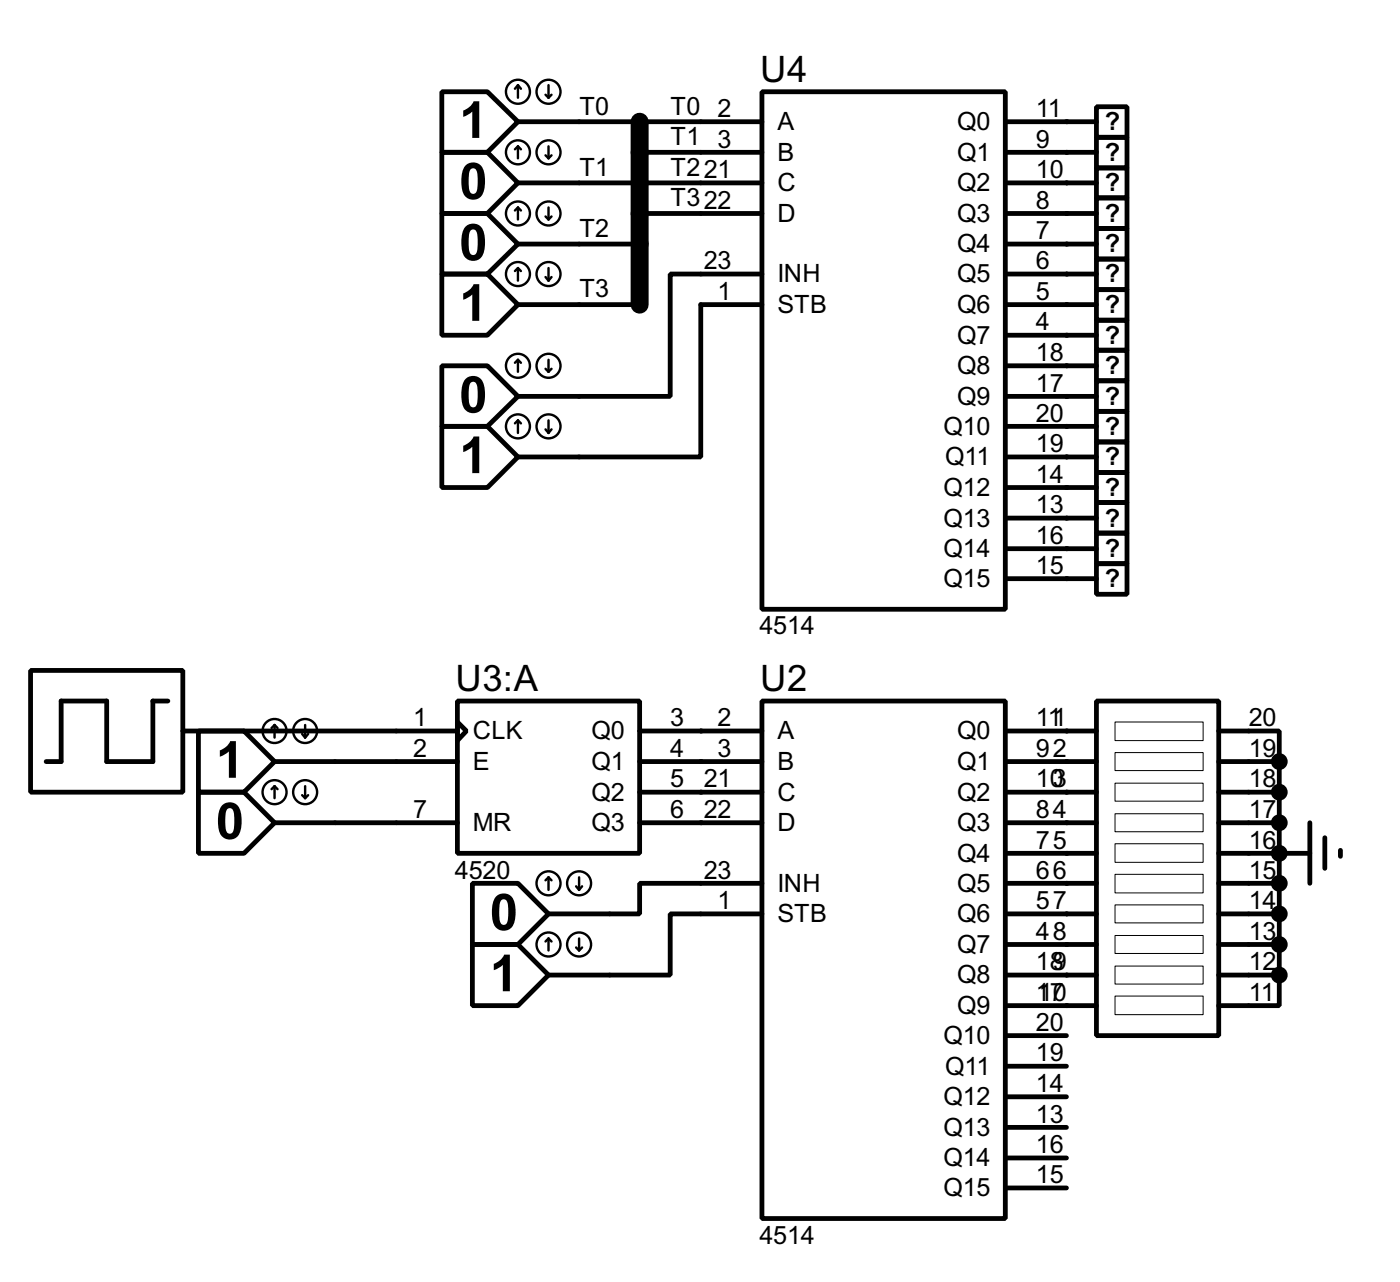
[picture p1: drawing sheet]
<svg xmlns="http://www.w3.org/2000/svg" width="117mm" height="107mm" viewBox="0 0 117 107" stroke-linecap="round" stroke-linejoin="round" font-family="sans-serif">
<path d="M53.4 10.2v15.2" fill="none" stroke="#000" stroke-width="1.5"/>
<g fill="none" stroke="#000" stroke-width=".4">
<path d="M36.9 7.7h3.8l2.5 2.5-2.5 2.5h-3.8zM36.9 12.7h3.8l2.5 2.6-2.5 2.5h-3.8zM36.9 17.8h3.8l2.5 2.6-2.5 2.5h-3.8zM43.2 10.2h20.4M43.2 15.3h20.4M53.4 12.7h10.2M53.4 17.8h10.2M63.6 7.7h20.3v43.1h-20.3zM83.9 10.2h7.6M83.9 15.3h7.6M83.9 12.7h7.6M83.9 17.8h7.6"/>
<path d="M91.5 8.9h2.5v2.6h-2.5zM91.5 11.5h2.5v2.5h-2.5zM91.5 14h2.5v2.5h-2.5zM91.5 16.5h2.5v2.6h-2.5zM91.5 19.1h2.5v2.5h-2.5zM36.9 22.9h3.8l2.5 2.5-2.5 2.6h-3.8zM36.9 30.5h3.8l2.5 2.6-2.5 2.5h-3.8zM36.9 35.6h3.8l2.5 2.5-2.5 2.6h-3.8zM43.2 25.4h10.2M43.2 20.4h10.2M63.6 22.9h-7.7v10.2h-12.7M63.6 25.4h-5.1v12.7h-15.3"/>
<path d="M83.9 25.4h7.6M83.9 20.4h7.6M83.9 22.9h7.6M83.9 28h7.6M83.9 30.5h7.6M83.9 33.1h7.6M83.9 35.6h7.6M83.9 38.1h7.6M91.5 21.6h2.5v2.6h-2.5zM91.5 24.2h2.5v2.5h-2.5zM91.5 26.7h2.5v2.5h-2.5zM91.5 29.2h2.5v2.6h-2.5z"/>
<path d="M91.5 31.8h2.5v2.5h-2.5zM91.5 34.3h2.5v2.6h-2.5zM91.5 36.9h2.5v2.5h-2.5zM91.5 39.4h2.5v2.5h-2.5zM2.6 55.9h12.7v10.2h-12.7zM14 58.5h-1.2v5h-3.9v-5h-3.8v5h-1.2M38.2 58.5h15.2v12.7h-15.2zM63.6 58.5h20.3v43.1h-20.3zM83.9 40.7h7.6M83.9 43.2h7.6M83.9 45.8h7.6M83.9 48.3h7.6"/>
<path d="M91.5 41.9h2.5v2.6h-2.5zM91.5 44.5h2.5v2.5h-2.5zM91.5 47h2.5v2.6h-2.5zM91.5 58.5h10.2v27.9h-10.2zM15.3 61h22.9M16.6 61h3.8l2.5 2.5-2.5 2.6h-3.8zM16.6 66.1h3.8l2.5 2.5-2.5 2.6h-3.8zM22.9 63.5h15.3M22.9 68.6h15.3M38.2 60.2l.7 .8-.7 .8zM39.4 73.7h3.8l2.6 2.5-2.6 2.6h-3.8zM39.4 78.8h3.8l2.6 2.5-2.6 2.6h-3.8z"/>
<path d="M53.4 61h10.2M53.4 63.5h10.2M53.4 68.6h10.2M53.4 66.1h10.2M63.6 73.7h-10.2v2.5h-7.6M63.6 76.2h-7.7v5.1h-10.1M83.9 61h7.6M83.9 63.5h7.6M83.9 68.6h7.6M83.9 78.8h7.6M83.9 76.2h7.6M83.9 73.7h7.6"/>
<path d="M83.9 66.1h7.6M83.9 71.2h7.6M101.7 61h5v2.5M101.7 63.5h5M101.7 68.6h5M101.7 78.8h5M101.7 76.2h5M101.7 73.7h5M101.7 66.1h5M101.7 71.2h7.6M106.7 63.5v17.8M109.3 68.6v5.1"/>
<path d="M110.5 69.9v2.5M111.8 70.9v.5M83.9 81.3h7.6M83.9 83.9h7.6M83.9 86.4h5.1M83.9 88.9h5.1M83.9 91.5h5.1M83.9 94h5.1M83.9 96.6h5.1M83.9 99.1h5.1M101.7 81.3h5M106.7 81.3v2.6h-5"/>
</g>
<g fill="#000">
<circle cx="89" cy="10.2" r=".2"/>
<circle cx="89" cy="12.7" r=".2"/>
<circle cx="89" cy="15.3" r=".2"/>
<circle cx="89" cy="17.8" r=".2"/>
<circle cx="89" cy="28" r=".2"/>
<circle cx="89" cy="35.6" r=".2"/>
<circle cx="89" cy="38.1" r=".2"/>
<circle cx="89" cy="22.9" r=".2"/>
<circle cx="89" cy="30.5" r=".2"/>
<circle cx="89" cy="33.1" r=".2"/>
<circle cx="89" cy="25.4" r=".2"/>
<circle cx="89" cy="20.4" r=".2"/>
<circle cx="89" cy="48.3" r=".2"/>
<circle cx="89" cy="45.8" r=".2"/>
<circle cx="89" cy="40.7" r=".2"/>
<circle cx="89" cy="43.2" r=".2"/>
<circle cx="58.5" cy="68.6" r=".2"/>
<circle cx="58.5" cy="61" r=".2"/>
<circle cx="58.5" cy="63.5" r=".2"/>
<circle cx="58.5" cy="66.1" r=".2"/>
<circle cx="89" cy="78.8" r=".2"/>
<circle cx="89" cy="61" r=".2"/>
<circle cx="89" cy="66.1" r=".2"/>
<circle cx="89" cy="73.7" r=".2"/>
<circle cx="89" cy="76.2" r=".2"/>
<circle cx="89" cy="63.5" r=".2"/>
<circle cx="89" cy="68.6" r=".2"/>
<circle cx="89" cy="71.2" r=".2"/>
<circle cx="106.7" cy="71.2" r=".2"/>
<circle cx="89" cy="81.3" r=".2"/>
<circle cx="89" cy="83.9" r=".2"/>
</g>
<g fill="none" stroke="#000" stroke-width=".2">
<path d="M43.2 7.1l-.2 .3M43.2 7.1l.3 .3M43.2 7.1v1.1M43.2 12.2v1M43.2 17.3v1M43.2 12.2l-.2 .3M43.2 12.2l.3 .3M43.2 17.3l-.2 .3M43.2 17.3l.3 .3M45.5 7.9l.3 .3M45.5 13l.3 .2M45.5 18.1l.3 .2"/>
<path d="M45.8 7.1v1.1M45.8 12.2v1M45.8 17.3v1M46 7.9l-.2 .3M46 13l-.2 .2M46 18.1l-.2 .2M43.2 22.4v1M43.2 30v1M43.2 35.1v1M43.2 22.4l-.2 .2M43.2 22.4l.3 .2M43.2 30l-.2 .3"/>
<path d="M43.2 30l.3 .3M43.2 35.1l-.2 .2M43.2 35.1l.3 .2M45.5 23.1l.3 .3M45.5 30.8l.3 .2M45.5 35.8l.3 .3M45.8 22.4v1M45.8 30v1M45.8 35.1v1M46 23.1l-.2 .3M46 30.8l-.2 .2M46 35.8l-.2 .3"/>
<path d="M22.9 60.5l-.2 .2M22.9 60.5l.3 .2M22.9 60.5v1M22.9 65.6v1M22.9 65.6l-.2 .2M22.9 65.6l.3 .2M25.2 61.2l.3 .3M25.2 66.3l.3 .3M25.5 60.5v1M25.5 65.6v1M25.7 61.2l-.2 .3M25.7 66.3l-.2 .3"/>
<path d="M45.8 73.2v1M45.8 78.3v1M45.8 73.2l-.3 .2M45.8 73.2l.2 .2M45.8 78.3l-.3 .2M45.8 78.3l.2 .2M48.1 73.9l.2 .3M48.1 79l.2 .3M48.3 73.2v1M48.3 78.3v1M48.6 73.9l-.3 .3M48.6 79l-.3 .3"/>
<circle cx="43.2" cy="7.7" r="1"/>
<circle cx="43.2" cy="12.7" r="1"/>
<circle cx="43.2" cy="17.8" r="1"/>
<circle cx="45.7" cy="7.7" r="1"/>
<circle cx="45.7" cy="12.7" r="1"/>
<circle cx="45.7" cy="17.8" r="1"/>
<circle cx="43.2" cy="30.5" r="1"/>
<circle cx="43.2" cy="35.6" r="1"/>
<circle cx="43.2" cy="22.9" r="1"/>
<circle cx="45.7" cy="30.5" r="1"/>
<circle cx="45.7" cy="35.6" r="1"/>
<circle cx="45.7" cy="22.9" r="1"/>
<circle cx="22.9" cy="61" r="1"/>
<circle cx="22.9" cy="66.1" r="1"/>
<circle cx="25.4" cy="61" r="1"/>
<circle cx="25.4" cy="66.1" r="1"/>
<circle cx="45.7" cy="73.7" r="1"/>
<circle cx="45.7" cy="78.8" r="1"/>
<circle cx="48.3" cy="78.8" r="1"/>
<circle cx="48.3" cy="73.7" r="1"/>
</g>
<path d="M93 60.2h7.4v1.6h-7.4zM93 62.8h7.4v1.5h-7.4zM93 65.3h7.4v1.5h-7.4zM93 67.9h7.4v1.5h-7.4zM93 70.4h7.4v1.5h-7.4zM93 72.9h7.4v1.6h-7.4zM93 75.5h7.4v1.5h-7.4zM93 78h7.4v1.5h-7.4zM93 80.6h7.4v1.5h-7.4zM93 83.1h7.4v1.5h-7.4z" fill="none" stroke="#000" stroke-width=".08"/>
<g fill="#000" stroke="#000" stroke-width=".4">
<circle cx="106.7" cy="73.7" r=".5"/>
<circle cx="106.7" cy="78.8" r=".5"/>
<circle cx="106.7" cy="68.6" r=".5"/>
<circle cx="106.7" cy="66.1" r=".5"/>
<circle cx="106.7" cy="76.2" r=".5"/>
<circle cx="106.7" cy="71.2" r=".5"/>
<circle cx="106.7" cy="63.5" r=".5"/>
<circle cx="106.7" cy="81.3" r=".5"/>
</g>
<g font-size="4.8">
<text x="38.3" y="11.5">1</text>
<text x="38.3" y="16.6">0</text>
<text x="38.3" y="21.7">0</text>
<text x="38.3" y="26.8">1</text>
<text x="38.3" y="34.4">0</text>
<text x="38.3" y="39.5">1</text>
<text x="18" y="64.9">1</text>
<text x="18" y="70">0</text>
<text x="40.9" y="77.6">0</text>
<text x="40.9" y="82.7">1</text>
</g>
<g font-size="3.4">
<text x="63.4" y="6.9">U4</text>
<text x="38" y="57.7">U3:A</text>
<text x="63.4" y="57.7">U2</text>
</g>
<g font-size="2.4">
<text x="48.3" y="9.5">T0</text>
<text x="55.9" y="9.5">T0</text>
<text x="59.9" y="9.7">2</text>
<text x="64.8" y="10.9">A</text>
<text x="79.8" y="10.9">Q0</text>
<text x="86.4" y="9.7">11</text>
<text x="92.2" y="10.9">?</text>
<text x="48.3" y="14.6">T1</text>
<text x="55.9" y="12.1">T1</text>
<text x="55.9" y="14.6">T221</text>
<text x="55.9" y="17.2">T322</text>
<text x="59.9" y="12.3">3</text>
<text x="64.8" y="13.4">B</text>
<text x="64.8" y="15.9">C</text>
<text x="79.8" y="13.4">Q1</text>
<text x="79.8" y="15.9">Q2</text>
<text x="86.4" y="12.3">9</text>
<text x="86.4" y="14.8">10</text>
<text x="86.4" y="17.4">8</text>
<text x="92.2" y="13.4">?</text>
<text x="92.2" y="15.9">?</text>
<text x="48.3" y="19.8">T2</text>
<text x="58.7" y="22.5">23</text>
<text x="64.8" y="18.5">D</text>
<text x="64.8" y="23.5">INH</text>
<text x="79.8" y="18.5">Q3</text>
<text x="79.8" y="21.1">Q4</text>
<text x="79.8" y="23.5">Q5</text>
<text x="86.4" y="19.9">7</text>
<text x="86.4" y="22.5">6</text>
<text x="92.2" y="18.5">?</text>
<text x="92.2" y="21.1">?</text>
<text x="92.2" y="23.5">?</text>
<text x="48.3" y="24.8">T3</text>
<text x="59.9" y="25">1</text>
<text x="64.8" y="26.1">STB</text>
<text x="79.8" y="26.1">Q6</text>
<text x="79.8" y="28.7">Q7</text>
<text x="86.4" y="25">5</text>
<text x="86.4" y="27.5">4</text>
<text x="92.2" y="26.1">?</text>
<text x="92.2" y="28.7">?</text>
<text x="79.8" y="31.2">Q8</text>
<text x="79.8" y="33.8">Q9</text>
<text x="86.4" y="30.1">18</text>
<text x="86.4" y="32.6">17</text>
<text x="86.4" y="35.2">20</text>
<text x="92.2" y="31.2">?</text>
<text x="92.2" y="33.8">?</text>
<text x="78.7" y="36.3">Q10</text>
<text x="78.7" y="41.4">Q12</text>
<text x="78.8" y="38.8">Q11</text>
<text x="86.4" y="37.7">19</text>
<text x="86.4" y="40.2">14</text>
<text x="92.2" y="36.3">?</text>
<text x="92.2" y="38.8">?</text>
<text x="92.2" y="41.4">?</text>
<text x="78.7" y="43.9">Q13</text>
<text x="78.7" y="46.5">Q14</text>
<text x="86.4" y="42.8">13</text>
<text x="86.4" y="45.4">16</text>
<text x="86.4" y="47.9">15</text>
<text x="92.2" y="43.9">?</text>
<text x="92.2" y="46.5">?</text>
<text x="63.4" y="52.9">4514</text>
<text x="78.7" y="48.9">Q15</text>
<text x="92.2" y="48.9">?</text>
<text x="34.5" y="60.6">1</text>
<text x="34.5" y="63.1">2</text>
<text x="39.4" y="61.7">CLK</text>
<text x="39.4" y="64.2">E</text>
<text x="49.3" y="61.7">Q0</text>
<text x="49.3" y="64.2">Q1</text>
<text x="55.9" y="60.6">3</text>
<text x="55.9" y="63.1">4</text>
<text x="55.9" y="65.7">5</text>
<text x="58.7" y="65.7">21</text>
<text x="59.9" y="60.6">2</text>
<text x="59.9" y="63.1">3</text>
<text x="64.8" y="61.7">A</text>
<text x="64.8" y="64.2">B</text>
<text x="79.8" y="61.7">Q0</text>
<text x="79.8" y="64.2">Q1</text>
<text x="86.4" y="60.6">111</text>
<text x="86.4" y="63.1">92</text>
<text x="86.4" y="65.7">103</text>
<text x="104.2" y="60.6">20</text>
<text x="104.2" y="63.1">19</text>
<text x="104.2" y="65.7">18</text>
<text x="34.5" y="68.2">7</text>
<text x="39.4" y="69.3">MR</text>
<text x="49.3" y="66.8">Q2</text>
<text x="49.3" y="69.3">Q3</text>
<text x="55.9" y="68.2">6</text>
<text x="58.7" y="68.2">22</text>
<text x="64.8" y="66.8">C</text>
<text x="64.8" y="69.3">D</text>
<text x="79.8" y="66.8">Q2</text>
<text x="79.8" y="69.3">Q3</text>
<text x="79.8" y="71.9">Q4</text>
<text x="86.4" y="68.2">84</text>
<text x="86.4" y="70.8">75</text>
<text x="104.2" y="68.2">17</text>
<text x="104.2" y="70.8">16</text>
<text x="38" y="73.3">4520</text>
<text x="58.7" y="73.3">23</text>
<text x="59.9" y="75.8">1</text>
<text x="64.8" y="74.4">INH</text>
<text x="64.8" y="76.9">STB</text>
<text x="79.8" y="74.4">Q5</text>
<text x="79.8" y="76.9">Q6</text>
<text x="86.4" y="73.3">66</text>
<text x="86.4" y="75.8">57</text>
<text x="104.2" y="73.3">15</text>
<text x="104.2" y="75.8">14</text>
<text x="79.8" y="79.5">Q7</text>
<text x="79.8" y="82">Q8</text>
<text x="86.4" y="78.4">48</text>
<text x="86.4" y="80.9">189</text>
<text x="86.4" y="83.5">1170</text>
<text x="104.2" y="78.4">13</text>
<text x="104.2" y="80.9">12</text>
<text x="104.2" y="83.5">11</text>
<text x="78.7" y="87.1">Q10</text>
<text x="78.8" y="89.6">Q11</text>
<text x="79.8" y="84.6">Q9</text>
<text x="86.4" y="86">20</text>
<text x="86.4" y="88.5">19</text>
<text x="78.7" y="92.2">Q12</text>
<text x="78.7" y="94.7">Q13</text>
<text x="86.4" y="91.1">14</text>
<text x="86.4" y="93.6">13</text>
<text x="78.7" y="97.3">Q14</text>
<text x="78.7" y="99.8">Q15</text>
<text x="86.4" y="96.2">16</text>
<text x="86.4" y="98.7">15</text>
<text x="63.4" y="103.7">4514</text>
</g>
</svg>
